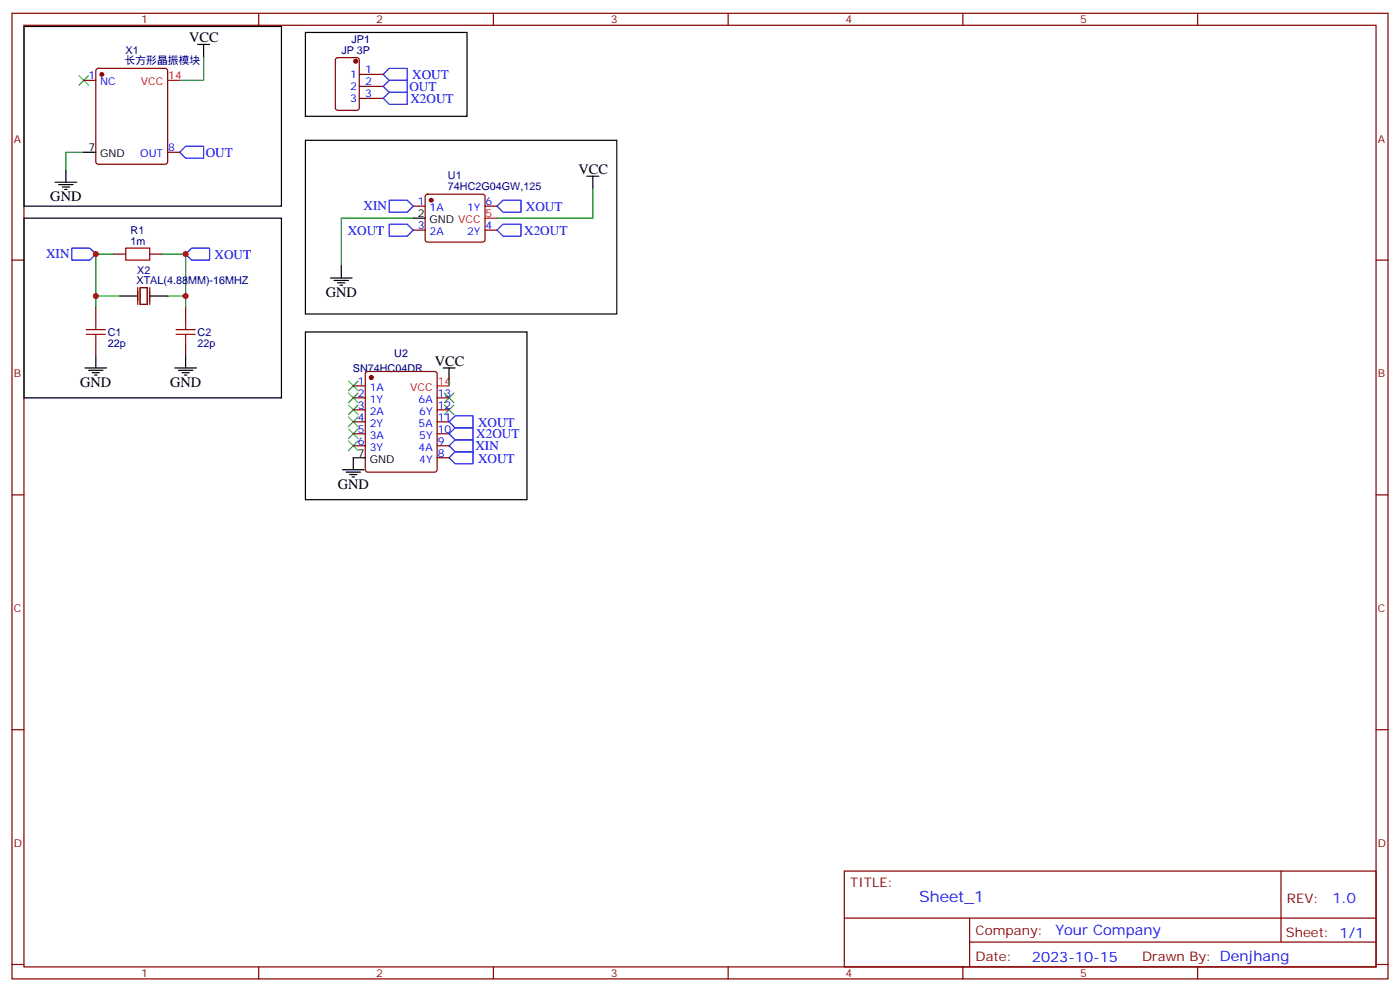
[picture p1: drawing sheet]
<svg xmlns="http://www.w3.org/2000/svg" width="412mm" height="292mm" viewBox="0 0 412 292" stroke-linecap="round" stroke-linejoin="round" font-family="sans-serif">
<g fill="none" stroke="#870000" stroke-width=".35">
<path d="M3.5 3.9h405.4v284.4h-405.4zM7.1 7.4h398.2v277.3h-398.2zM76.2 3.9v3.5M99 17.2l.5-.2h5.6l.7 .4v14.4l-.4 .6-5.9 .1-.7-.5v-14.3zM145.3 3.9v3.5M214.5 3.9v3.5M283.6 3.9v3.5M352.8 3.9v3.5M24.7 23.7h3.5M28.5 20.4l.4-.3h19.8l.5 .3 .2 .4v26.9l-.2 .5-.5 .2h-19.8l-.5-.3-.2-.4v-26.9zM105.8 25.4h7.1M105.8 29h7.1"/>
<path d="M105.8 21.9h7.1M49.4 44.8h3.5M125.5 57.4l.4-.2h16.3l.5 .2 .2 .5v12.7l-.3 .5-.4 .2h-16.3l-.5-.2-.2-.5v-12.7zM3.5 76.6h3.6M33.5 74.8h3.5M44.1 74.8h3.5M121.7 60.7h3.5M121.7 67.8h3.5M142.9 60.7h3.5M142.9 67.8h3.5M405.3 76.6h3.6M28.2 90.7v3.5"/>
<path d="M54.7 90.7v3.5M28.2 101.3v3.5M54.7 101.3v3.5M104.1 113.6h3.5M104.1 117.2h3.5M107.8 109.6l.5-.2h19.8l.5 .2 .2 .5v28.2l-.3 .5-.4 .2h-19.8l-.5-.2-.2-.5v-28.2zM128.8 117.2h3.5M104.1 120.7h3.5M104.1 124.2h3.5M104.1 127.7h3.5M104.1 131.3h3.5M128.8 120.7h3.5"/>
<path d="M128.8 124.2h3.5M128.8 127.7h3.5M128.8 131.3h3.5M128.8 134.8h3.5M3.5 145.7h3.6M405.3 145.7h3.6M3.5 214.9h3.6M405.3 214.9h3.6M248.7 256.5h156.6v28.2h-156.6zM377.3 256.5v20.9M248.7 270.4h156.5M285.6 277.4h119.6"/>
<path d="M285.6 270.4v14.1M3.5 284h3.6M76.2 284.7v3.6M145.3 284.7v3.6M214.5 284.7v3.6M283.6 284.7v3.6M352.8 284.7v3.6M405.3 284h3.6"/>
</g>
<path d="M60 16.6v7.1h-7.1M24.7 44.8h-5.3v5.3M174.6 55.4v8.8h-28.2M33.5 74.8h-5.3v15.9M47.6 74.8h7.1v15.9M121.7 64.2h-21.2v14.2M28.2 87.2h7.1M49.4 87.2h5.3M132.3 111.9v1.7" fill="none" stroke="#008700" stroke-width=".35"/>
<g fill="none" stroke="#000" stroke-width=".35">
<path d="M7.1 7.8h75.8v52.9h-75.8zM58.2 13.1h3.5M60 13.1v3.5M90 9.6h47.6v24.7h-47.6zM16.2 53.7h6.4M17.3 54.4h4.2M18.3 55.1h2.2M19 55.8h.8M19.4 50.1v3.6M24.7 44.8h3.5M90 41.3h91.7v51.2h-91.7zM172.9 51.9h3.5"/>
<path d="M174.6 51.9v3.5M7.1 64.2h75.8v53h-75.8zM100.5 78.4v3.5M121.7 64.2h3.5M35.3 87.2h5.3M44.1 87.2h5.3M90 97.8h65.2v49.3h-65.2zM97.4 81.9h6.3M98.4 82.6h4.3M99.5 83.3h2.1M100.2 84h.7M25 108.3h6.4"/>
<path d="M26.1 109h4.2M27.2 109.7h2.1M27.9 110.5h.7M28.2 104.8v3.5M51.5 108.3h6.4M52.6 109h4.2M53.6 109.7h2.1M54.3 110.5h.7M54.7 104.8v3.5M130.5 108.3h3.6M132.3 108.3v3.6M100.9 138.3h6.3"/>
<path d="M102 139h4.2M103 139.7h2.1M107.6 134.8h-3.5v3.5M103.7 140.4h.7"/>
</g>
<g fill="#870000" stroke="#870000" stroke-width=".35">
<circle cx="127" cy="58.9" r=".53"/>
<circle cx="109.4" cy="111.2" r=".53"/>
<circle cx="104.8" cy="18" r=".57"/>
<circle cx="30" cy="21.9" r=".53"/>
</g>
<path d="M49.4 23.7h3.5M142.9 64.2h3.5M128.8 113.6h3.5" fill="none" stroke="#f00" stroke-width=".35"/>
<g fill="none" stroke="#00f" stroke-width=".35">
<path d="M112.9 29l1.8-1.8h5.2v3.5h-5.2zM112.9 25.4l1.8-1.7h5.2v3.5h-5.2zM114.7 20.1h5.2v3.6h-5.2l-1.8-1.8zM52.9 44.8l1.8-1.7h5.3v3.5h-5.3zM114.7 58.9h5.2l1.8 1.8-1.8 1.8h-5.2zM148.2 58.9h5.3v3.6h-5.3l-1.8-1.8zM21.2 73.1h5.3l1.7 1.7-1.7 1.8h-5.3zM54.7 74.8l1.7-1.7h5.3v3.5h-5.3zM114.7 66h5.2l1.8 1.8-1.8 1.7h-5.2zM146.4 67.8l1.8-1.8h5.3v3.5h-5.3zM132.3 127.7l1.8-1.7h5.2v3.5h-5.2zM134.1 133h5.2v3.6h-5.2l-1.8-1.8z"/>
<path d="M134.1 129.5h5.2v3.5h-5.2l-1.8-1.7zM134.1 122.4h5.2v3.6h-5.2l-1.8-1.8z"/>
</g>
<path d="M37 73.1h7.1v3.5h-7.1zM25.4 98.5h5.6M25.4 97h5.6M28.2 94.2v2.8M28.2 98.5v2.8M51.9 98.5h5.6M51.9 97h5.6M54.7 94.2v2.8M54.7 98.5v2.8" fill="none" stroke="#a10000" stroke-width=".35"/>
<g fill="none" stroke="#3c3" stroke-width=".35">
<path d="M23.3 22.3l2.8 2.8M26.1 22.3l-2.8 2.8M102.7 119.3l2.8 2.8M102.7 115.7l2.8 2.9M102.7 112.2l2.8 2.8M105.5 119.3l-2.8 2.8M105.5 115.7l-2.8 2.9M105.5 112.2l-2.8 2.8M130.9 115.7l2.8 2.9M130.9 119.3l2.8 2.8M133.7 115.7l-2.8 2.9M133.7 119.3l-2.8 2.8"/>
<path d="M102.7 129.9l2.8 2.8M102.7 126.3l2.8 2.9M102.7 122.8l2.8 2.8M105.5 129.9l-2.8 2.8M105.5 126.3l-2.8 2.9M105.5 122.8l-2.8 2.8"/>
</g>
<path d="M40.6 84.7v4.9M41.3 84.7h2.1v4.9h-2.1zM44.1 84.7v4.9" fill="none" stroke="#871200" stroke-width=".35"/>
<g fill="#c00">
<circle cx="54.7" cy="74.8" r=".88"/>
<circle cx="28.2" cy="74.8" r=".88"/>
<circle cx="54.7" cy="87.2" r=".88"/>
<circle cx="28.2" cy="87.2" r=".88"/>
</g>
<text font-size="4.6" fill="#00f" x="270.8" y="265.5">Sheet_1</text>
<g font-size="4.2">
<text x="55.7" y="12.4">VCC</text>
<text x="170.4" y="51.2">VCC</text>
<text x="14.8" y="59.3">GND</text>
<text x="96" y="87.5">GND</text>
<text x="128.1" y="107.6">VCC</text>
<text x="23.6" y="114">GND</text>
<text x="50.1" y="114">GND</text>
<text x="99.5" y="144">GND</text>
</g>
<g font-size="4.2" fill="#00f">
<text x="392.5" y="265.8">1.0</text>
<text x="310.9" y="275.3">Your Company</text>
<text x="304" y="283.1">2023-10-15</text>
</g>
<g font-size="3.9" fill="#00f">
<text x="121.4" y="23.4">XOUT</text>
<text x="120.6" y="26.8">OUT</text>
<text x="120.9" y="30.3">X2OUT</text>
<text x="60.6" y="46.2">OUT</text>
<text x="107.1" y="62">XIN</text>
<text x="154.9" y="62.2">XOUT</text>
<text x="102.4" y="69.3">XOUT</text>
<text x="154.4" y="69.1">X2OUT</text>
<text x="13.6" y="76.1">XIN</text>
<text x="63.2" y="76.3">XOUT</text>
<text x="140.8" y="125.7">XOUT</text>
<text x="140.3" y="129.1">X2OUT</text>
<text x="140.1" y="132.5">XIN</text>
<text x="140.8" y="136.3">XOUT</text>
</g>
<g font-size="3.9" fill="#800">
<text x="250.5" y="261.1">TITLE:</text>
<text x="379.1" y="265.8">REV:</text>
<text x="287.4" y="275.3">Company:</text>
<text x="378.7" y="275.9">Sheet: 1/1</text>
<text x="287.4" y="283">Date:</text>
<text x="336.4" y="283.1">Drawn By: Denjhang</text>
</g>
<g font-size="3.2" fill="#800">
<text x="41.6" y="6.9">1</text>
<text x="110.8" y="6.9">2</text>
<text x="179.9" y="6.9">3</text>
<text x="249.1" y="6.9">4</text>
<text x="318.2" y="6.9">5</text>
<text x="4.1" y="42">A</text>
<text x="405.9" y="42">A</text>
<text x="4.1" y="111.2">B</text>
<text x="405.9" y="111.2">B</text>
<text x="4.1" y="180.3">C</text>
<text x="405.9" y="180.3">C</text>
<text x="4.1" y="249.4">D</text>
<text x="405.9" y="249.4">D</text>
<text x="41.6" y="287.7">1</text>
<text x="110.8" y="287.7">2</text>
<text x="179.9" y="287.7">3</text>
<text x="249.1" y="287.7">4</text>
<text x="318.2" y="287.7">5</text>
</g>
<g font-size="3.2" fill="#000080">
<text x="37" y="15.8">X1</text>
<text x="100.6" y="15.9">JP 3P</text>
<text x="103.6" y="12.8">JP1</text>
<text x="36.7" y="18.9">长方形晶振模块</text>
<text x="132" y="52.8">U1</text>
<text x="131.9" y="56">74HC2G04GW,125</text>
<text x="38.5" y="68.8">R1</text>
<text x="38.5" y="72">1m</text>
<text x="40.2" y="83.6">XTAL(4.88MM)-16MHZ</text>
<text x="40.4" y="80.6">X2</text>
<text x="31.8" y="98.9">C1</text>
<text x="58.2" y="98.9">C2</text>
<text x="31.7" y="102.1">22p</text>
<text x="58.2" y="102.1">22p</text>
<text x="116.1" y="105.3">U2</text>
<text x="103.9" y="109.5">SN74HC04DR</text>
</g>
<g font-size="3.2" fill="#00f">
<text x="26" y="23.3">1</text>
<text x="103.1" y="23">1</text>
<text x="107.6" y="21.6">1</text>
<text x="29.5" y="25.1">NC</text>
<text x="103.1" y="26.5">2</text>
<text x="107.6" y="25.1">2</text>
<text x="107.6" y="28.6">3</text>
<text x="103.1" y="30">3</text>
<text x="41.3" y="46.2">OUT</text>
<text x="49.6" y="44.5">8</text>
<text x="123" y="60.4">1</text>
<text x="126.5" y="62.1">1A</text>
<text x="137.6" y="62.1">1Y</text>
<text x="143.1" y="60.4">6</text>
<text x="123" y="67.4">3</text>
<text x="126.5" y="69.2">2A</text>
<text x="137.6" y="69.2">2Y</text>
<text x="143.1" y="67.4">4</text>
<text x="105.4" y="113.3">1</text>
<text x="105.4" y="116.8">2</text>
<text x="108.9" y="115">1A</text>
<text x="108.9" y="118.6">1Y</text>
<text x="123.3" y="118.6">6A</text>
<text x="128.9" y="116.8">13</text>
<text x="105.4" y="120.3">3</text>
<text x="105.4" y="123.9">4</text>
<text x="108.9" y="122.1">2A</text>
<text x="108.9" y="125.6">2Y</text>
<text x="123.3" y="125.6">5A</text>
<text x="123.5" y="122.1">6Y</text>
<text x="128.9" y="123.9">11</text>
<text x="128.9" y="120.3">12</text>
<text x="105.4" y="127.4">5</text>
<text x="105.4" y="130.9">6</text>
<text x="108.9" y="129.2">3A</text>
<text x="123.5" y="129.2">5Y</text>
<text x="128.9" y="130.9">9</text>
<text x="128.9" y="127.4">10</text>
<text x="108.9" y="132.7">3Y</text>
<text x="123.3" y="132.7">4A</text>
<text x="123.5" y="136.2">4Y</text>
<text x="128.9" y="134.4">8</text>
</g>
<g font-size="3.2" fill="#f00">
<text x="49.6" y="23.3">14</text>
<text x="41.5" y="25.1">VCC</text>
<text x="143.1" y="63.9">5</text>
<text x="128.9" y="113.3">14</text>
<text x="120.9" y="115">VCC</text>
</g>
<g font-size="3.2">
<text x="26" y="44.5">7</text>
<text x="29.5" y="46.2">GND</text>
<text x="123" y="63.9">2</text>
<text x="126.5" y="65.7">GND VCC</text>
<text x="105.4" y="134.4">7</text>
<text x="108.9" y="136.2">GND</text>
</g>
</svg>
